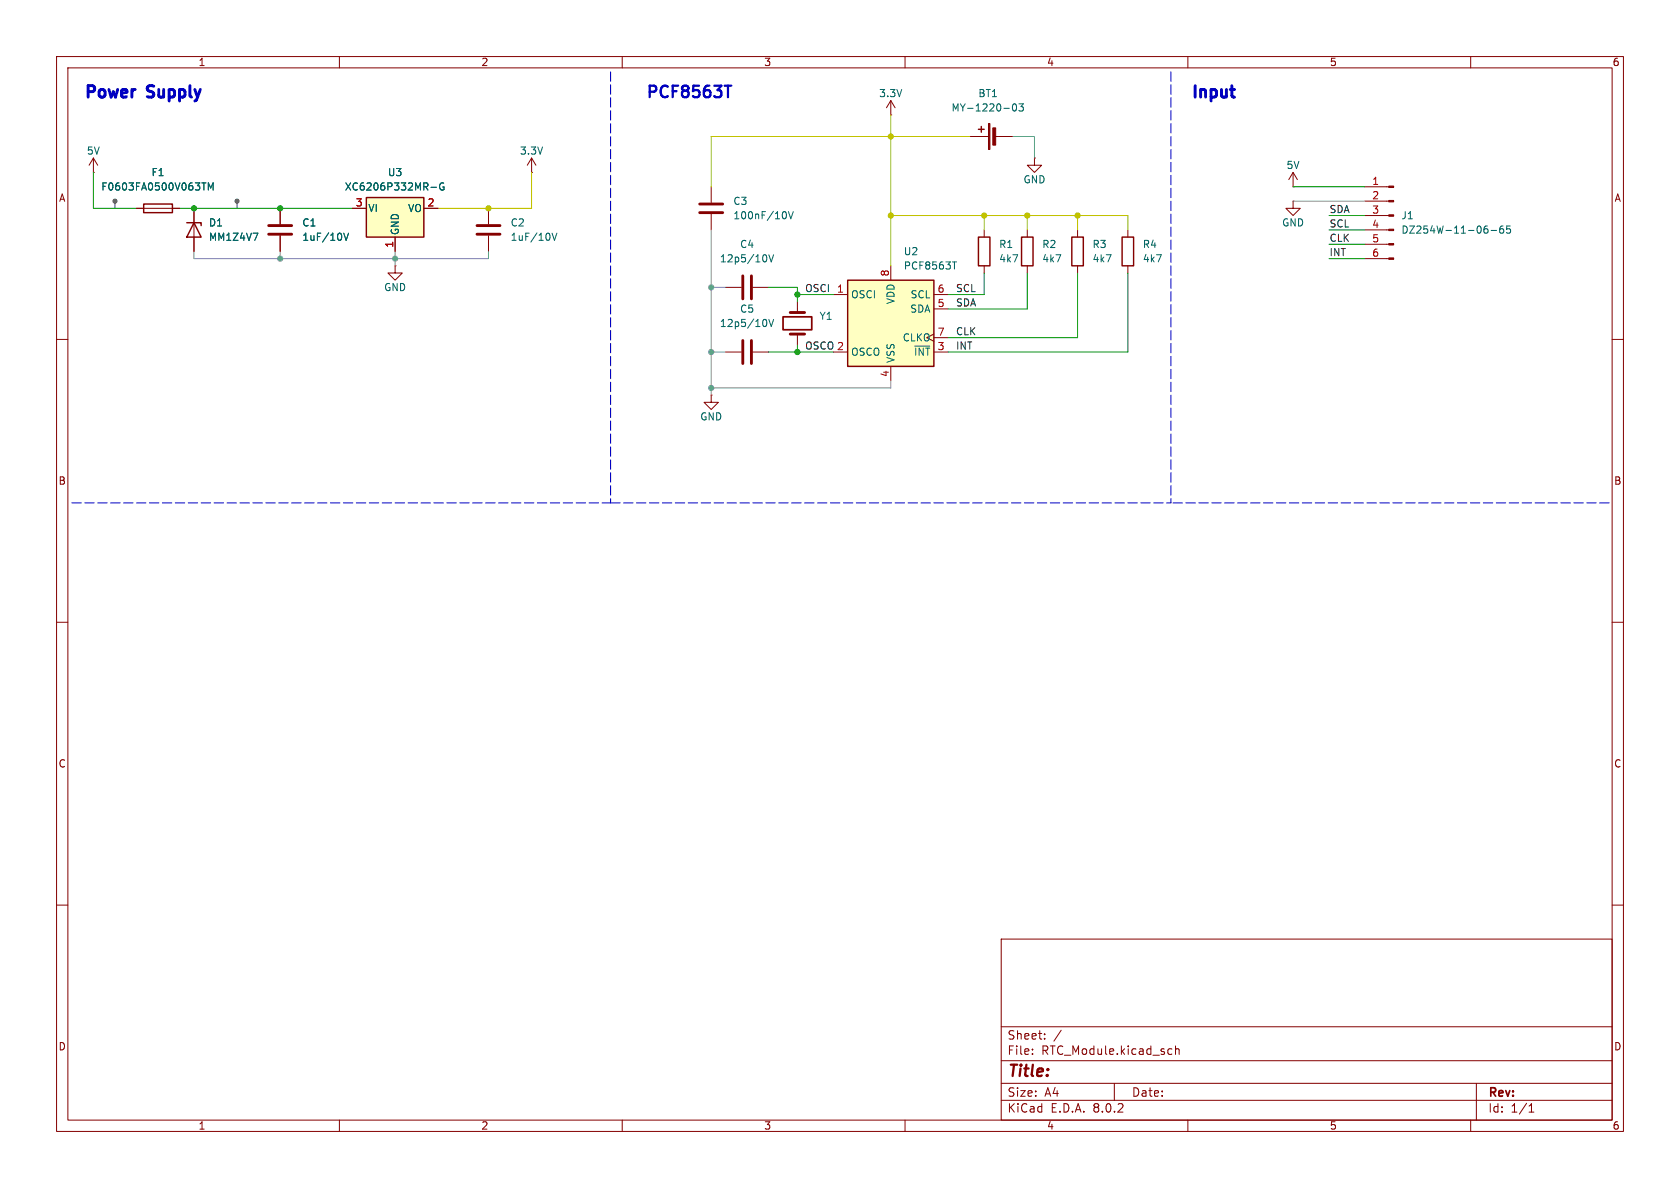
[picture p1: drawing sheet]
(kicad_sch
 (version 20231120)
 (generator "eeschema")
 (generator_version "8.0")
 (paper "A4")
 (lib_symbols
  (symbol "Connector:Conn_01x06_Pin"
   (pin_names
    (offset 1.016) hide) (exclude_from_sim no) (in_bom yes) (on_board yes)
   (property "Reference" "J" (at 0 7.62 0) (effects (font (size 1.27 1.27))))
   (property "Value" "Conn_01x06_Pin" (at 0 -10.16 0) (effects (font (size 1.27 1.27))))
   (property "Footprint" "" (at 0 0 0) (effects (font (size 1.27 1.27)) (hide yes)))
   (property "Datasheet" "~" (at 0 0 0) (effects (font (size 1.27 1.27)) (hide yes)))
   (property "Description" "Generic connector, single row, 01x06, script generated" (at 0 0 0) (effects (font (size 1.27 1.27)) (hide yes)))
   (property "ki_locked" "" (at 0 0 0) (effects (font (size 1.27 1.27))))
   (symbol "Conn_01x06_Pin_1_1"
    (polyline (pts (xy 1.27 -7.62) (xy 0.8636 -7.62)) (stroke (width 0.1524) (type default)) (fill (type none)))
    (polyline (pts (xy 1.27 -5.08) (xy 0.8636 -5.08)) (stroke (width 0.1524) (type default)) (fill (type none)))
    (polyline (pts (xy 1.27 -2.54) (xy 0.8636 -2.54)) (stroke (width 0.1524) (type default)) (fill (type none)))
    (polyline (pts (xy 1.27 0) (xy 0.8636 0)) (stroke (width 0.1524) (type default)) (fill (type none)))
    (polyline (pts (xy 1.27 2.54) (xy 0.8636 2.54)) (stroke (width 0.1524) (type default)) (fill (type none)))
    (polyline (pts (xy 1.27 5.08) (xy 0.8636 5.08)) (stroke (width 0.1524) (type default)) (fill (type none)))
    (rectangle (start 0.8636 -7.493) (end 0 -7.747) (stroke (width 0.1524) (type default)) (fill (type outline)))
    (rectangle (start 0.8636 -4.953) (end 0 -5.207) (stroke (width 0.1524) (type default)) (fill (type outline)))
    (rectangle (start 0.8636 -2.413) (end 0 -2.667) (stroke (width 0.1524) (type default)) (fill (type outline)))
    (rectangle (start 0.8636 0.127) (end 0 -0.127) (stroke (width 0.1524) (type default)) (fill (type outline)))
    (rectangle (start 0.8636 2.667) (end 0 2.413) (stroke (width 0.1524) (type default)) (fill (type outline)))
    (rectangle (start 0.8636 5.207) (end 0 4.953) (stroke (width 0.1524) (type default)) (fill (type outline)))
    (pin passive line (at 5.08 5.08 180) (length 3.81) (name "Pin_1" (effects (font (size 1.27 1.27)))) (number "1" (effects (font (size 1.27 1.27)))))
    (pin passive line (at 5.08 2.54 180) (length 3.81) (name "Pin_2" (effects (font (size 1.27 1.27)))) (number "2" (effects (font (size 1.27 1.27)))))
    (pin passive line (at 5.08 0 180) (length 3.81) (name "Pin_3" (effects (font (size 1.27 1.27)))) (number "3" (effects (font (size 1.27 1.27)))))
    (pin passive line (at 5.08 -2.54 180) (length 3.81) (name "Pin_4" (effects (font (size 1.27 1.27)))) (number "4" (effects (font (size 1.27 1.27)))))
    (pin passive line (at 5.08 -5.08 180) (length 3.81) (name "Pin_5" (effects (font (size 1.27 1.27)))) (number "5" (effects (font (size 1.27 1.27)))))
    (pin passive line (at 5.08 -7.62 180) (length 3.81) (name "Pin_6" (effects (font (size 1.27 1.27)))) (number "6" (effects (font (size 1.27 1.27)))))))
  (symbol "Device:Battery_Cell"
   (pin_numbers hide)
   (pin_names
    (offset 0) hide) (exclude_from_sim no) (in_bom yes) (on_board yes)
   (property "Reference" "BT" (at 2.54 2.54 0) (effects (font (size 1.27 1.27)) (justify left)))
   (property "Value" "Battery_Cell" (at 2.54 0 0) (effects (font (size 1.27 1.27)) (justify left)))
   (property "Footprint" "" (at 0 1.524 90) (effects (font (size 1.27 1.27)) (hide yes)))
   (property "Datasheet" "~" (at 0 1.524 90) (effects (font (size 1.27 1.27)) (hide yes)))
   (property "Description" "Single-cell battery" (at 0 0 0) (effects (font (size 1.27 1.27)) (hide yes)))
   (symbol "Battery_Cell_0_1"
    (rectangle (start -2.286 1.778) (end 2.286 1.524) (stroke (width 0) (type default)) (fill (type outline)))
    (rectangle (start -1.524 1.016) (end 1.524 0.508) (stroke (width 0) (type default)) (fill (type outline)))
    (polyline (pts (xy 0 0.762) (xy 0 0)) (stroke (width 0) (type default)) (fill (type none)))
    (polyline (pts (xy 0 1.778) (xy 0 2.54)) (stroke (width 0) (type default)) (fill (type none)))
    (polyline (pts (xy 0.762 3.048) (xy 1.778 3.048)) (stroke (width 0.254) (type default)) (fill (type none)))
    (polyline (pts (xy 1.27 3.556) (xy 1.27 2.54)) (stroke (width 0.254) (type default)) (fill (type none))))
   (symbol "Battery_Cell_1_1"
    (pin passive line (at 0 5.08 270) (length 2.54) (name "+" (effects (font (size 1.27 1.27)))) (number "1" (effects (font (size 1.27 1.27)))))
    (pin passive line (at 0 -2.54 90) (length 2.54) (name "-" (effects (font (size 1.27 1.27)))) (number "2" (effects (font (size 1.27 1.27)))))))
  (symbol "Device:C"
   (pin_numbers hide)
   (pin_names
    (offset 0.254)) (exclude_from_sim no) (in_bom yes) (on_board yes)
   (property "Reference" "C" (at 0.635 2.54 0) (effects (font (size 1.27 1.27)) (justify left)))
   (property "Value" "C" (at 0.635 -2.54 0) (effects (font (size 1.27 1.27)) (justify left)))
   (property "Footprint" "" (at 0.9652 -3.81 0) (effects (font (size 1.27 1.27)) (hide yes)))
   (property "Datasheet" "~" (at 0 0 0) (effects (font (size 1.27 1.27)) (hide yes)))
   (property "Description" "Unpolarized capacitor" (at 0 0 0) (effects (font (size 1.27 1.27)) (hide yes)))
   (symbol "C_0_1"
    (polyline (pts (xy -2.032 -0.762) (xy 2.032 -0.762)) (stroke (width 0.508) (type default)) (fill (type none)))
    (polyline (pts (xy -2.032 0.762) (xy 2.032 0.762)) (stroke (width 0.508) (type default)) (fill (type none))))
   (symbol "C_1_1"
    (pin passive line (at 0 3.81 270) (length 2.794) (name "~" (effects (font (size 1.27 1.27)))) (number "1" (effects (font (size 1.27 1.27)))))
    (pin passive line (at 0 -3.81 90) (length 2.794) (name "~" (effects (font (size 1.27 1.27)))) (number "2" (effects (font (size 1.27 1.27)))))))
  (symbol "Device:Crystal"
   (pin_numbers hide)
   (pin_names
    (offset 1.016) hide) (exclude_from_sim no) (in_bom yes) (on_board yes)
   (property "Reference" "Y" (at 0 3.81 0) (effects (font (size 1.27 1.27))))
   (property "Value" "Crystal" (at 0 -3.81 0) (effects (font (size 1.27 1.27))))
   (property "Footprint" "" (at 0 0 0) (effects (font (size 1.27 1.27)) (hide yes)))
   (property "Datasheet" "~" (at 0 0 0) (effects (font (size 1.27 1.27)) (hide yes)))
   (property "Description" "Two pin crystal" (at 0 0 0) (effects (font (size 1.27 1.27)) (hide yes)))
   (symbol "Crystal_0_1"
    (rectangle (start -1.143 2.54) (end 1.143 -2.54) (stroke (width 0.3048) (type default)) (fill (type none)))
    (polyline (pts (xy -2.54 0) (xy -1.905 0)) (stroke (width 0) (type default)) (fill (type none)))
    (polyline (pts (xy -1.905 -1.27) (xy -1.905 1.27)) (stroke (width 0.508) (type default)) (fill (type none)))
    (polyline (pts (xy 1.905 -1.27) (xy 1.905 1.27)) (stroke (width 0.508) (type default)) (fill (type none)))
    (polyline (pts (xy 2.54 0) (xy 1.905 0)) (stroke (width 0) (type default)) (fill (type none))))
   (symbol "Crystal_1_1"
    (pin passive line (at -3.81 0 0) (length 1.27) (name "1" (effects (font (size 1.27 1.27)))) (number "1" (effects (font (size 1.27 1.27)))))
    (pin passive line (at 3.81 0 180) (length 1.27) (name "2" (effects (font (size 1.27 1.27)))) (number "2" (effects (font (size 1.27 1.27)))))))
  (symbol "Device:D_Zener"
   (pin_numbers hide)
   (pin_names
    (offset 1.016) hide) (exclude_from_sim no) (in_bom yes) (on_board yes)
   (property "Reference" "D" (at 0 2.54 0) (effects (font (size 1.27 1.27))))
   (property "Value" "D_Zener" (at 0 -2.54 0) (effects (font (size 1.27 1.27))))
   (property "Footprint" "" (at 0 0 0) (effects (font (size 1.27 1.27)) (hide yes)))
   (property "Datasheet" "~" (at 0 0 0) (effects (font (size 1.27 1.27)) (hide yes)))
   (property "Description" "Zener diode" (at 0 0 0) (effects (font (size 1.27 1.27)) (hide yes)))
   (symbol "D_Zener_0_1"
    (polyline (pts (xy 1.27 0) (xy -1.27 0)) (stroke (width 0) (type default)) (fill (type none)))
    (polyline (pts (xy -1.27 -1.27) (xy -1.27 1.27) (xy -0.762 1.27)) (stroke (width 0.254) (type default)) (fill (type none)))
    (polyline (pts (xy 1.27 -1.27) (xy 1.27 1.27) (xy -1.27 0) (xy 1.27 -1.27)) (stroke (width 0.254) (type default)) (fill (type none))))
   (symbol "D_Zener_1_1"
    (pin passive line (at -3.81 0 0) (length 2.54) (name "K" (effects (font (size 1.27 1.27)))) (number "1" (effects (font (size 1.27 1.27)))))
    (pin passive line (at 3.81 0 180) (length 2.54) (name "A" (effects (font (size 1.27 1.27)))) (number "2" (effects (font (size 1.27 1.27)))))))
  (symbol "Device:Fuse"
   (pin_numbers hide)
   (pin_names
    (offset 0)) (exclude_from_sim no) (in_bom yes) (on_board yes)
   (property "Reference" "F" (at 2.032 0 90) (effects (font (size 1.27 1.27))))
   (property "Value" "Fuse" (at -1.905 0 90) (effects (font (size 1.27 1.27))))
   (property "Footprint" "" (at -1.778 0 90) (effects (font (size 1.27 1.27)) (hide yes)))
   (property "Datasheet" "~" (at 0 0 0) (effects (font (size 1.27 1.27)) (hide yes)))
   (property "Description" "Fuse" (at 0 0 0) (effects (font (size 1.27 1.27)) (hide yes)))
   (symbol "Fuse_0_1"
    (rectangle (start -0.762 -2.54) (end 0.762 2.54) (stroke (width 0.254) (type default)) (fill (type none)))
    (polyline (pts (xy 0 2.54) (xy 0 -2.54)) (stroke (width 0) (type default)) (fill (type none))))
   (symbol "Fuse_1_1"
    (pin passive line (at 0 3.81 270) (length 1.27) (name "~" (effects (font (size 1.27 1.27)))) (number "1" (effects (font (size 1.27 1.27)))))
    (pin passive line (at 0 -3.81 90) (length 1.27) (name "~" (effects (font (size 1.27 1.27)))) (number "2" (effects (font (size 1.27 1.27)))))))
  (symbol "Device:R"
   (pin_numbers hide)
   (pin_names
    (offset 0)) (exclude_from_sim no) (in_bom yes) (on_board yes)
   (property "Reference" "R" (at 2.032 0 90) (effects (font (size 1.27 1.27))))
   (property "Value" "R" (at 0 0 90) (effects (font (size 1.27 1.27))))
   (property "Footprint" "" (at -1.778 0 90) (effects (font (size 1.27 1.27)) (hide yes)))
   (property "Datasheet" "~" (at 0 0 0) (effects (font (size 1.27 1.27)) (hide yes)))
   (property "Description" "Resistor" (at 0 0 0) (effects (font (size 1.27 1.27)) (hide yes)))
   (symbol "R_0_1"
    (rectangle (start -1.016 -2.54) (end 1.016 2.54) (stroke (width 0.254) (type default)) (fill (type none))))
   (symbol "R_1_1"
    (pin passive line (at 0 3.81 270) (length 1.27) (name "~" (effects (font (size 1.27 1.27)))) (number "1" (effects (font (size 1.27 1.27)))))
    (pin passive line (at 0 -3.81 90) (length 1.27) (name "~" (effects (font (size 1.27 1.27)))) (number "2" (effects (font (size 1.27 1.27)))))))
  (symbol "Regulator_Linear:XC6206PxxxMR"
   (pin_names
    (offset 0.254)) (exclude_from_sim no) (in_bom yes) (on_board yes)
   (property "Reference" "U" (at -3.81 3.175 0) (effects (font (size 1.27 1.27))))
   (property "Value" "XC6206PxxxMR" (at 0 3.175 0) (effects (font (size 1.27 1.27)) (justify left)))
   (property "Footprint" "Package_TO_SOT_SMD:SOT-23-3" (at 0 5.715 0) (effects (font (size 1.27 1.27)
    (italic yes)) (hide yes)))
   (property "Datasheet" "https://www.torexsemi.com/file/xc6206/XC6206.pdf" (at 0 0 0) (effects (font (size 1.27 1.27)) (hide yes)))
   (property "Description" "Positive 60-250mA Low Dropout Regulator, Fixed Output, SOT-23" (at 0 0 0) (effects (font (size 1.27 1.27)) (hide yes)))
   (symbol "XC6206PxxxMR_0_1"
    (rectangle (start -5.08 1.905) (end 5.08 -5.08) (stroke (width 0.254) (type default)) (fill (type background))))
   (symbol "XC6206PxxxMR_1_1"
    (pin power_in line (at 0 -7.62 90) (length 2.54) (name "GND" (effects (font (size 1.27 1.27)))) (number "1" (effects (font (size 1.27 1.27)))))
    (pin power_out line (at 7.62 0 180) (length 2.54) (name "VO" (effects (font (size 1.27 1.27)))) (number "2" (effects (font (size 1.27 1.27)))))
    (pin power_in line (at -7.62 0 0) (length 2.54) (name "VI" (effects (font (size 1.27 1.27)))) (number "3" (effects (font (size 1.27 1.27)))))))
  (symbol "Timer_RTC:PCF8563T" (exclude_from_sim no) (in_bom yes) (on_board yes)
   (property "Reference" "U" (at -7.62 8.89 0) (effects (font (size 1.27 1.27)) (justify left)))
   (property "Value" "PCF8563T" (at 2.54 8.89 0) (effects (font (size 1.27 1.27)) (justify left)))
   (property "Footprint" "Package_SO:SOIC-8_3.9x4.9mm_P1.27mm" (at 0 0 0) (effects (font (size 1.27 1.27)) (hide yes)))
   (property "Datasheet" "https://www.nxp.com/docs/en/data-sheet/PCF8563.pdf" (at 0 0 0) (effects (font (size 1.27 1.27)) (hide yes)))
   (property "Description" "Realtime Clock/Calendar I2C Interface, SOIC-8" (at 0 0 0) (effects (font (size 1.27 1.27)) (hide yes)))
   (symbol "PCF8563T_0_1"
    (rectangle (start -7.62 7.62) (end 7.62 -7.62) (stroke (width 0.254) (type default)) (fill (type background))))
   (symbol "PCF8563T_1_1"
    (pin input line (at -10.16 5.08 0) (length 2.54) (name "OSCI" (effects (font (size 1.27 1.27)))) (number "1" (effects (font (size 1.27 1.27)))))
    (pin output line (at -10.16 -5.08 0) (length 2.54) (name "OSCO" (effects (font (size 1.27 1.27)))) (number "2" (effects (font (size 1.27 1.27)))))
    (pin output line (at 10.16 -5.08 180) (length 2.54) (name "~{INT}" (effects (font (size 1.27 1.27)))) (number "3" (effects (font (size 1.27 1.27)))))
    (pin power_in line (at 0 -10.16 90) (length 2.54) (name "VSS" (effects (font (size 1.27 1.27)))) (number "4" (effects (font (size 1.27 1.27)))))
    (pin bidirectional line (at 10.16 2.54 180) (length 2.54) (name "SDA" (effects (font (size 1.27 1.27)))) (number "5" (effects (font (size 1.27 1.27)))))
    (pin input line (at 10.16 5.08 180) (length 2.54) (name "SCL" (effects (font (size 1.27 1.27)))) (number "6" (effects (font (size 1.27 1.27)))))
    (pin output clock (at 10.16 -2.54 180) (length 2.54) (name "CLKO" (effects (font (size 1.27 1.27)))) (number "7" (effects (font (size 1.27 1.27)))))
    (pin power_in line (at 0 10.16 270) (length 2.54) (name "VDD" (effects (font (size 1.27 1.27)))) (number "8" (effects (font (size 1.27 1.27)))))))
  (symbol "power:+5V"
   (power)
   (pin_numbers hide)
   (pin_names
    (offset 0) hide) (exclude_from_sim no) (in_bom yes) (on_board yes)
   (property "Reference" "#PWR" (at 0 -3.81 0) (effects (font (size 1.27 1.27)) (hide yes)))
   (property "Value" "+5V" (at 0 3.556 0) (effects (font (size 1.27 1.27))))
   (property "Footprint" "" (at 0 0 0) (effects (font (size 1.27 1.27)) (hide yes)))
   (property "Datasheet" "" (at 0 0 0) (effects (font (size 1.27 1.27)) (hide yes)))
   (property "Description" "Power symbol creates a global label with name \"+5V\"" (at 0 0 0) (effects (font (size 1.27 1.27)) (hide yes)))
   (symbol "+5V_0_1"
    (polyline (pts (xy -0.762 1.27) (xy 0 2.54)) (stroke (width 0) (type default)) (fill (type none)))
    (polyline (pts (xy 0 0) (xy 0 2.54)) (stroke (width 0) (type default)) (fill (type none)))
    (polyline (pts (xy 0 2.54) (xy 0.762 1.27)) (stroke (width 0) (type default)) (fill (type none))))
   (symbol "+5V_1_1"
    (pin power_in line (at 0 0 90) (length 0) (name "~" (effects (font (size 1.27 1.27)))) (number "1" (effects (font (size 1.27 1.27)))))))
  (symbol "power:GND"
   (power)
   (pin_numbers hide)
   (pin_names
    (offset 0) hide) (exclude_from_sim no) (in_bom yes) (on_board yes)
   (property "Reference" "#PWR" (at 0 -6.35 0) (effects (font (size 1.27 1.27)) (hide yes)))
   (property "Value" "GND" (at 0 -3.81 0) (effects (font (size 1.27 1.27))))
   (property "Footprint" "" (at 0 0 0) (effects (font (size 1.27 1.27)) (hide yes)))
   (property "Datasheet" "" (at 0 0 0) (effects (font (size 1.27 1.27)) (hide yes)))
   (property "Description" "Power symbol creates a global label with name \"GND\" , ground" (at 0 0 0) (effects (font (size 1.27 1.27)) (hide yes)))
   (symbol "GND_0_1"
    (polyline (pts (xy 0 0) (xy 0 -1.27) (xy 1.27 -1.27) (xy 0 -2.54) (xy -1.27 -1.27) (xy 0 -1.27)) (stroke (width 0) (type default)) (fill (type none))))
   (symbol "GND_1_1"
    (pin power_in line (at 0 0 270) (length 0) (name "~" (effects (font (size 1.27 1.27)))) (number "1" (effects (font (size 1.27 1.27))))))))
 (junction
  (at 140.97 62.23)
  (diameter 0)
  (color 0 0 0 0))
 (junction
  (at 125.73 68.58)
  (diameter 0)
  (color 0 0 0 0))
 (junction
  (at 125.73 50.8)
  (diameter 0)
  (color 0 0 0 0))
 (junction
  (at 125.73 62.23)
  (diameter 0)
  (color 0 0 0 0))
 (junction
  (at 34.29 36.83)
  (diameter 0)
  (color 0 0 0 0))
 (junction
  (at 49.53 36.83)
  (diameter 0)
  (color 0 0 0 0))
 (junction
  (at 140.97 52.07)
  (diameter 0)
  (color 0 0 0 0))
 (junction
  (at 190.5 38.1)
  (diameter 0)
  (color 0 0 0 0))
 (junction
  (at 86.36 36.83)
  (diameter 0)
  (color 0 0 0 0))
 (junction
  (at 69.85 45.72)
  (diameter 0)
  (color 0 0 0 0))
 (junction
  (at 49.53 45.72)
  (diameter 0)
  (color 0 0 0 0))
 (junction
  (at 157.48 38.1)
  (diameter 0)
  (color 0 0 0 0))
 (junction
  (at 173.99 38.1)
  (diameter 0)
  (color 0 0 0 0))
 (junction
  (at 181.61 38.1)
  (diameter 0)
  (color 0 0 0 0))
 (junction
  (at 157.48 24.13)
  (diameter 0)
  (color 0 0 0 0))
 (wire
  (pts (xy 49.53 36.83) (xy 62.23 36.83))
  (stroke (width 0) (type default)))
 (wire
  (pts (xy 125.73 62.23) (xy 125.73 68.58))
  (stroke (width 0) (type default)))
 (wire
  (pts (xy 199.39 62.23) (xy 199.39 48.26))
  (stroke (width 0) (type default)))
 (wire
  (pts (xy 182.88 24.13) (xy 179.07 24.13))
  (stroke (width 0) (type default)))
 (wire
  (pts (xy 228.6 33.02) (xy 241.3 33.02))
  (stroke (width 0) (type default)))
 (wire
  (pts (xy 125.73 50.8) (xy 125.73 62.23))
  (stroke (width 0) (type default)))
 (polyline
  (pts (xy 12.7 88.9) (xy 107.95 88.9))
  (stroke (width 0) (type dash)))
 (wire
  (pts (xy 49.53 45.72) (xy 49.53 44.45))
  (stroke (width 0) (type default)))
 (polyline
  (pts (xy 107.95 88.9) (xy 207.01 88.9))
  (stroke (width 0) (type dash)))
 (wire
  (pts (xy 157.48 24.13) (xy 171.45 24.13))
  (stroke (width 0) (type default)))
 (wire
  (pts (xy 157.48 68.58) (xy 157.48 67.31))
  (stroke (width 0) (type default)))
 (wire
  (pts (xy 86.36 45.72) (xy 69.85 45.72))
  (stroke (width 0) (type default)))
 (wire
  (pts (xy 140.97 53.34) (xy 140.97 52.07))
  (stroke (width 0) (type default)))
 (wire
  (pts (xy 125.73 33.02) (xy 125.73 24.13))
  (stroke (width 0) (type default)))
 (wire
  (pts (xy 190.5 38.1) (xy 199.39 38.1))
  (stroke (width 0) (type default)))
 (wire
  (pts (xy 167.64 59.69) (xy 190.5 59.69))
  (stroke (width 0) (type default)))
 (wire
  (pts (xy 182.88 27.94) (xy 182.88 24.13))
  (stroke (width 0) (type default)))
 (wire
  (pts (xy 69.85 44.45) (xy 69.85 45.72))
  (stroke (width 0) (type default)))
 (wire
  (pts (xy 125.73 68.58) (xy 157.48 68.58))
  (stroke (width 0) (type default)))
 (wire
  (pts (xy 173.99 48.26) (xy 173.99 52.07))
  (stroke (width 0) (type default)))
 (wire
  (pts (xy 86.36 36.83) (xy 77.47 36.83))
  (stroke (width 0) (type default)))
 (wire
  (pts (xy 140.97 52.07) (xy 147.32 52.07))
  (stroke (width 0) (type default)))
 (wire
  (pts (xy 140.97 50.8) (xy 140.97 52.07))
  (stroke (width 0) (type default)))
 (wire
  (pts (xy 181.61 38.1) (xy 181.61 40.64))
  (stroke (width 0) (type default)))
 (wire
  (pts (xy 181.61 38.1) (xy 190.5 38.1))
  (stroke (width 0) (type default)))
 (wire
  (pts (xy 34.29 36.83) (xy 49.53 36.83))
  (stroke (width 0) (type default)))
 (wire
  (pts (xy 34.29 45.72) (xy 34.29 44.45))
  (stroke (width 0) (type default)))
 (wire
  (pts (xy 173.99 38.1) (xy 181.61 38.1))
  (stroke (width 0) (type default)))
 (wire
  (pts (xy 140.97 62.23) (xy 147.32 62.23))
  (stroke (width 0) (type default)))
 (wire
  (pts (xy 16.51 36.83) (xy 24.13 36.83))
  (stroke (width 0) (type default)))
 (wire
  (pts (xy 125.73 68.58) (xy 125.73 69.85))
  (stroke (width 0) (type default)))
 (wire
  (pts (xy 173.99 38.1) (xy 173.99 40.64))
  (stroke (width 0) (type default)))
 (wire
  (pts (xy 125.73 62.23) (xy 128.27 62.23))
  (stroke (width 0) (type default)))
 (wire
  (pts (xy 157.48 38.1) (xy 173.99 38.1))
  (stroke (width 0) (type default)))
 (polyline
  (pts (xy 207.01 12.7) (xy 207.01 88.9))
  (stroke (width 0) (type dash)))
 (wire
  (pts (xy 135.89 50.8) (xy 140.97 50.8))
  (stroke (width 0) (type default)))
 (wire
  (pts (xy 167.64 54.61) (xy 181.61 54.61))
  (stroke (width 0) (type default)))
 (wire
  (pts (xy 167.64 52.07) (xy 173.99 52.07))
  (stroke (width 0) (type default)))
 (wire
  (pts (xy 34.29 45.72) (xy 49.53 45.72))
  (stroke (width 0) (type default)))
 (polyline
  (pts (xy 284.48 88.9) (xy 207.01 88.9))
  (stroke (width 0) (type dash)))
 (wire
  (pts (xy 140.97 60.96) (xy 140.97 62.23))
  (stroke (width 0) (type default)))
 (wire
  (pts (xy 199.39 38.1) (xy 199.39 40.64))
  (stroke (width 0) (type default)))
 (wire
  (pts (xy 125.73 24.13) (xy 157.48 24.13))
  (stroke (width 0) (type default)))
 (wire
  (pts (xy 69.85 45.72) (xy 69.85 46.99))
  (stroke (width 0) (type default)))
 (wire
  (pts (xy 86.36 44.45) (xy 86.36 45.72))
  (stroke (width 0) (type default)))
 (wire
  (pts (xy 167.64 62.23) (xy 199.39 62.23))
  (stroke (width 0) (type default)))
 (wire
  (pts (xy 157.48 24.13) (xy 157.48 38.1))
  (stroke (width 0) (type default)))
 (wire
  (pts (xy 181.61 48.26) (xy 181.61 54.61))
  (stroke (width 0) (type default)))
 (wire
  (pts (xy 157.48 38.1) (xy 157.48 46.99))
  (stroke (width 0) (type default)))
 (wire
  (pts (xy 234.95 43.18) (xy 241.3 43.18))
  (stroke (width 0) (type default)))
 (wire
  (pts (xy 190.5 40.64) (xy 190.5 38.1))
  (stroke (width 0) (type default)))
 (wire
  (pts (xy 93.98 30.48) (xy 93.98 36.83))
  (stroke (width 0) (type default)))
 (wire
  (pts (xy 190.5 59.69) (xy 190.5 48.26))
  (stroke (width 0) (type default)))
 (wire
  (pts (xy 135.89 62.23) (xy 140.97 62.23))
  (stroke (width 0) (type default)))
 (wire
  (pts (xy 234.95 38.1) (xy 241.3 38.1))
  (stroke (width 0) (type default)))
 (wire
  (pts (xy 31.75 36.83) (xy 34.29 36.83))
  (stroke (width 0) (type default)))
 (wire
  (pts (xy 234.95 40.64) (xy 241.3 40.64))
  (stroke (width 0) (type default)))
 (wire
  (pts (xy 228.6 35.56) (xy 241.3 35.56))
  (stroke (width 0) (type default)))
 (wire
  (pts (xy 234.95 45.72) (xy 241.3 45.72))
  (stroke (width 0) (type default)))
 (wire
  (pts (xy 125.73 40.64) (xy 125.73 50.8))
  (stroke (width 0) (type default)))
 (wire
  (pts (xy 93.98 36.83) (xy 86.36 36.83))
  (stroke (width 0) (type default)))
 (wire
  (pts (xy 16.51 30.48) (xy 16.51 36.83))
  (stroke (width 0) (type default)))
 (wire
  (pts (xy 49.53 45.72) (xy 69.85 45.72))
  (stroke (width 0) (type default)))
 (wire
  (pts (xy 128.27 50.8) (xy 125.73 50.8))
  (stroke (width 0) (type default)))
 (polyline
  (pts (xy 107.95 12.7) (xy 107.95 88.9))
  (stroke (width 0) (type dash)))
 (wire
  (pts (xy 157.48 20.32) (xy 157.48 24.13))
  (stroke (width 0) (type default)))
 (text "Power Supply"
  (exclude_from_sim no)
  (at 25.4 16.51 0)
  (effects (font (size 2.032 2.032) (thickness 0.508)
    (bold yes))))
 (text "PCF8563T"
  (exclude_from_sim no)
  (at 121.92 16.51 0)
  (effects (font (size 2.032 2.032) (thickness 0.4064)
    (bold yes))))
 (text "Input"
  (exclude_from_sim no)
  (at 214.63 16.51 0)
  (effects (font (size 2.032 2.032) (thickness 0.508)
    (bold yes))))
 (label "SCL"
  (at 168.91 52.07 0)
  (fields_autoplaced yes)
  (effects (font (size 1.27 1.27)) (justify left bottom)))
 (label "SDA"
  (at 168.91 54.61 0)
  (fields_autoplaced yes)
  (effects (font (size 1.27 1.27)) (justify left bottom)))
 (label "INT"
  (at 168.91 62.23 0)
  (fields_autoplaced yes)
  (effects (font (size 1.27 1.27)) (justify left bottom)))
 (label "CLK"
  (at 168.91 59.69 0)
  (fields_autoplaced yes)
  (effects (font (size 1.27 1.27)) (justify left bottom)))
 (label "OSCO"
  (at 142.24 62.23 0)
  (fields_autoplaced yes)
  (effects (font (size 1.27 1.27)) (justify left bottom)))
 (label "OSCI"
  (at 142.24 52.07 0)
  (fields_autoplaced yes)
  (effects (font (size 1.27 1.27)) (justify left bottom)))
 (label "SDA"
  (at 234.95 38.1 0)
  (fields_autoplaced yes)
  (effects (font (size 1.27 1.27)) (justify left bottom)))
 (label "SCL"
  (at 234.95 40.64 0)
  (fields_autoplaced yes)
  (effects (font (size 1.27 1.27)) (justify left bottom)))
 (label "CLK"
  (at 234.95 43.18 0)
  (fields_autoplaced yes)
  (effects (font (size 1.27 1.27)) (justify left bottom)))
 (label "INT"
  (at 234.95 45.72 0)
  (fields_autoplaced yes)
  (effects (font (size 1.27 1.27)) (justify left bottom)))
 (netclass_flag ""
  (length 1.27)
  (shape dot)
  (at 41.91 36.83 0)
  (fields_autoplaced yes)
  (effects (font (size 1.27 1.27)) (justify left bottom))
  (property "Netclass" "0.5A" (at 42.6085 35.56 0) (effects (font (size 1.27 1.27)
    (italic yes)) (justify left) (hide yes))))
 (netclass_flag ""
  (length 1.27)
  (shape dot)
  (at 20.32 36.83 0)
  (fields_autoplaced yes)
  (effects (font (size 1.27 1.27)) (justify left bottom))
  (property "Netclass" "0.5A" (at 21.0185 35.56 0) (effects (font (size 1.27 1.27)
    (italic yes)) (justify left) (hide yes))))
 (symbol
  (lib_id "power:GND")
  (at 125.73 69.85 0)
  (unit 1)
  (exclude_from_sim no)
  (in_bom yes)
  (on_board yes)
  (dnp no)
  (property "Reference" "#PWR04" (at 125.73 76.2 0) (effects (font (size 1.27 1.27)) (hide yes)))
  (property "Value" "GND" (at 125.73 73.66 0) (effects (font (size 1.27 1.27))))
  (property "Footprint" "" (at 125.73 69.85 0) (effects (font (size 1.27 1.27)) (hide yes)))
  (property "Datasheet" "" (at 125.73 69.85 0) (effects (font (size 1.27 1.27)) (hide yes)))
  (property "Description" "Power symbol creates a global label with name \"GND\" , ground" (at 125.73 69.85 0) (effects (font (size 1.27 1.27)) (hide yes)))
  (pin "1"))
 (symbol
  (lib_id "Timer_RTC:PCF8563T")
  (at 157.48 57.15 0)
  (unit 1)
  (exclude_from_sim no)
  (in_bom yes)
  (on_board yes)
  (dnp no)
  (fields_autoplaced yes)
  (property "Reference" "U2" (at 159.6741 44.45 0) (effects (font (size 1.27 1.27)) (justify left)))
  (property "Value" "PCF8563T" (at 159.6741 46.99 0) (effects (font (size 1.27 1.27)) (justify left)))
  (property "Footprint" "Package_SO:SOIC-8_3.9x4.9mm_P1.27mm" (at 157.48 57.15 0) (effects (font (size 1.27 1.27)) (hide yes)))
  (property "Datasheet" "https://www.nxp.com/docs/en/data-sheet/PCF8563.pdf" (at 157.48 57.15 0) (effects (font (size 1.27 1.27)) (hide yes)))
  (property "Description" "Realtime Clock/Calendar I2C Interface, SOIC-8" (at 157.48 57.15 0) (effects (font (size 1.27 1.27)) (hide yes)))
  (pin "2")
  (pin "8")
  (pin "1")
  (pin "3")
  (pin "4")
  (pin "6")
  (pin "5")
  (pin "7"))
 (symbol
  (lib_id "Device:Fuse")
  (at 27.94 36.83 90)
  (unit 1)
  (exclude_from_sim no)
  (in_bom yes)
  (on_board yes)
  (dnp no)
  (fields_autoplaced yes)
  (property "Reference" "F1" (at 27.94 30.48 90) (effects (font (size 1.27 1.27))))
  (property "Value" "F0603FA0500V063TM" (at 27.94 33.02 90) (effects (font (size 1.27 1.27))))
  (property "Footprint" "Resistor_SMD:R_0603_1608Metric" (at 27.94 38.608 90) (effects (font (size 1.27 1.27)) (hide yes)))
  (property "Datasheet" "~" (at 27.94 36.83 0) (effects (font (size 1.27 1.27)) (hide yes)))
  (property "Description" "Fuse" (at 27.94 36.83 0) (effects (font (size 1.27 1.27)) (hide yes)))
  (pin "2")
  (pin "1"))
 (symbol
  (lib_id "Device:Crystal")
  (at 140.97 57.15 270)
  (unit 1)
  (exclude_from_sim no)
  (in_bom yes)
  (on_board yes)
  (dnp no)
  (fields_autoplaced yes)
  (property "Reference" "Y1" (at 144.78 55.8799 90) (effects (font (size 1.27 1.27)) (justify left)))
  (property "Value" "Q13FC13500004" (at 144.78 58.4199 90) (effects (font (size 1.27 1.27)) (justify left) (hide yes)))
  (property "Footprint" "Crystal:Crystal_SMD_MicroCrystal_CC7V-T1A-2Pin_3.2x1.5mm" (at 140.97 57.15 0) (effects (font (size 1.27 1.27)) (hide yes)))
  (property "Datasheet" "https://www.lcsc.com/datasheet/lcsc_datasheet_2404180925_Seiko-Epson-Q13FC13500004_C32346.pdf" (at 140.97 57.15 0) (effects (font (size 1.27 1.27)) (hide yes)))
  (property "Description" "Two pin crystal" (at 140.97 57.15 0) (effects (font (size 1.27 1.27)) (hide yes)))
  (pin "1")
  (pin "2"))
 (symbol
  (lib_id "Device:R")
  (at 190.5 44.45 0)
  (unit 1)
  (exclude_from_sim no)
  (in_bom yes)
  (on_board yes)
  (dnp no)
  (fields_autoplaced yes)
  (property "Reference" "R3" (at 193.04 43.1799 0) (effects (font (size 1.27 1.27)) (justify left)))
  (property "Value" "4k7" (at 193.04 45.7199 0) (effects (font (size 1.27 1.27)) (justify left)))
  (property "Footprint" "Resistor_SMD:R_0603_1608Metric" (at 188.722 44.45 90) (effects (font (size 1.27 1.27)) (hide yes)))
  (property "Datasheet" "~" (at 190.5 44.45 0) (effects (font (size 1.27 1.27)) (hide yes)))
  (property "Description" "Resistor" (at 190.5 44.45 0) (effects (font (size 1.27 1.27)) (hide yes)))
  (pin "1")
  (pin "2"))
 (symbol
  (lib_id "Device:C")
  (at 49.53 40.64 0)
  (unit 1)
  (exclude_from_sim no)
  (in_bom yes)
  (on_board yes)
  (dnp no)
  (fields_autoplaced yes)
  (property "Reference" "C1" (at 53.34 39.3699 0) (effects (font (size 1.27 1.27)) (justify left)))
  (property "Value" "1uF/10V" (at 53.34 41.9099 0) (effects (font (size 1.27 1.27)) (justify left)))
  (property "Footprint" "Capacitor_SMD:C_0805_2012Metric" (at 50.4952 44.45 0) (effects (font (size 1.27 1.27)) (hide yes)))
  (property "Datasheet" "~" (at 49.53 40.64 0) (effects (font (size 1.27 1.27)) (hide yes)))
  (property "Description" "Unpolarized capacitor" (at 49.53 40.64 0) (effects (font (size 1.27 1.27)) (hide yes)))
  (pin "1")
  (pin "2"))
 (symbol
  (lib_id "power:GND")
  (at 69.85 46.99 0)
  (unit 1)
  (exclude_from_sim no)
  (in_bom yes)
  (on_board yes)
  (dnp no)
  (property "Reference" "#PWR02" (at 69.85 53.34 0) (effects (font (size 1.27 1.27)) (hide yes)))
  (property "Value" "GND" (at 69.85 50.8 0) (effects (font (size 1.27 1.27))))
  (property "Footprint" "" (at 69.85 46.99 0) (effects (font (size 1.27 1.27)) (hide yes)))
  (property "Datasheet" "" (at 69.85 46.99 0) (effects (font (size 1.27 1.27)) (hide yes)))
  (property "Description" "Power symbol creates a global label with name \"GND\" , ground" (at 69.85 46.99 0) (effects (font (size 1.27 1.27)) (hide yes)))
  (pin "1"))
 (symbol
  (lib_id "Regulator_Linear:XC6206PxxxMR")
  (at 69.85 36.83 0)
  (unit 1)
  (exclude_from_sim no)
  (in_bom yes)
  (on_board yes)
  (dnp no)
  (fields_autoplaced yes)
  (property "Reference" "U3" (at 69.85 30.48 0) (effects (font (size 1.27 1.27))))
  (property "Value" "XC6206P332MR-G" (at 69.85 33.02 0) (effects (font (size 1.27 1.27))))
  (property "Footprint" "Package_TO_SOT_SMD:SOT-23-3" (at 69.85 31.115 0) (effects (font (size 1.27 1.27)
    (italic yes)) (hide yes)))
  (property "Datasheet" "https://www.torexsemi.com/file/xc6206/XC6206.pdf" (at 69.85 36.83 0) (effects (font (size 1.27 1.27)) (hide yes)))
  (property "Description" "Positive 60-250mA Low Dropout Regulator, Fixed Output, SOT-23" (at 69.85 36.83 0) (effects (font (size 1.27 1.27)) (hide yes)))
  (pin "3")
  (pin "1")
  (pin "2"))
 (symbol
  (lib_id "Device:C")
  (at 132.08 50.8 270)
  (unit 1)
  (exclude_from_sim no)
  (in_bom yes)
  (on_board yes)
  (dnp no)
  (fields_autoplaced yes)
  (property "Reference" "C4" (at 132.08 43.18 90) (effects (font (size 1.27 1.27))))
  (property "Value" "12p5/10V" (at 132.08 45.72 90) (effects (font (size 1.27 1.27))))
  (property "Footprint" "Capacitor_SMD:C_0603_1608Metric" (at 128.27 51.7652 0) (effects (font (size 1.27 1.27)) (hide yes)))
  (property "Datasheet" "~" (at 132.08 50.8 0) (effects (font (size 1.27 1.27)) (hide yes)))
  (property "Description" "CL10C120JB8NNNC" (at 132.08 50.8 0) (effects (font (size 1.27 1.27)) (hide yes)))
  (pin "1")
  (pin "2"))
 (symbol
  (lib_id "power:GND")
  (at 228.6 35.56 0)
  (unit 1)
  (exclude_from_sim no)
  (in_bom yes)
  (on_board yes)
  (dnp no)
  (property "Reference" "#PWR08" (at 228.6 41.91 0) (effects (font (size 1.27 1.27)) (hide yes)))
  (property "Value" "GND" (at 228.6 39.37 0) (effects (font (size 1.27 1.27))))
  (property "Footprint" "" (at 228.6 35.56 0) (effects (font (size 1.27 1.27)) (hide yes)))
  (property "Datasheet" "" (at 228.6 35.56 0) (effects (font (size 1.27 1.27)) (hide yes)))
  (property "Description" "Power symbol creates a global label with name \"GND\" , ground" (at 228.6 35.56 0) (effects (font (size 1.27 1.27)) (hide yes)))
  (pin "1"))
 (symbol
  (lib_id "Device:Battery_Cell")
  (at 176.53 24.13 90)
  (unit 1)
  (exclude_from_sim no)
  (in_bom yes)
  (on_board yes)
  (dnp no)
  (fields_autoplaced yes)
  (property "Reference" "BT1" (at 174.6885 16.51 90) (effects (font (size 1.27 1.27))))
  (property "Value" "MY-1220-03" (at 174.6885 19.05 90) (effects (font (size 1.27 1.27))))
  (property "Footprint" "Battery:BatteryHolder_LINX_BAT-HLD-012-SMT" (at 175.006 24.13 90) (effects (font (size 1.27 1.27)) (hide yes)))
  (property "Datasheet" "~" (at 175.006 24.13 90) (effects (font (size 1.27 1.27)) (hide yes)))
  (property "Description" "Single-cell battery" (at 176.53 24.13 0) (effects (font (size 1.27 1.27)) (hide yes)))
  (pin "2")
  (pin "1"))
 (symbol
  (lib_id "power:GND")
  (at 182.88 27.94 0)
  (unit 1)
  (exclude_from_sim no)
  (in_bom yes)
  (on_board yes)
  (dnp no)
  (property "Reference" "#PWR06" (at 182.88 34.29 0) (effects (font (size 1.27 1.27)) (hide yes)))
  (property "Value" "GND" (at 182.88 31.75 0) (effects (font (size 1.27 1.27))))
  (property "Footprint" "" (at 182.88 27.94 0) (effects (font (size 1.27 1.27)) (hide yes)))
  (property "Datasheet" "" (at 182.88 27.94 0) (effects (font (size 1.27 1.27)) (hide yes)))
  (property "Description" "Power symbol creates a global label with name \"GND\" , ground" (at 182.88 27.94 0) (effects (font (size 1.27 1.27)) (hide yes)))
  (pin "1"))
 (symbol
  (lib_id "Device:R")
  (at 173.99 44.45 0)
  (unit 1)
  (exclude_from_sim no)
  (in_bom yes)
  (on_board yes)
  (dnp no)
  (fields_autoplaced yes)
  (property "Reference" "R1" (at 176.53 43.1799 0) (effects (font (size 1.27 1.27)) (justify left)))
  (property "Value" "4k7" (at 176.53 45.7199 0) (effects (font (size 1.27 1.27)) (justify left)))
  (property "Footprint" "Resistor_SMD:R_0603_1608Metric" (at 172.212 44.45 90) (effects (font (size 1.27 1.27)) (hide yes)))
  (property "Datasheet" "~" (at 173.99 44.45 0) (effects (font (size 1.27 1.27)) (hide yes)))
  (property "Description" "Resistor" (at 173.99 44.45 0) (effects (font (size 1.27 1.27)) (hide yes)))
  (pin "1")
  (pin "2"))
 (symbol
  (lib_id "power:+5V")
  (at 157.48 20.32 0)
  (unit 1)
  (exclude_from_sim no)
  (in_bom yes)
  (on_board yes)
  (dnp no)
  (property "Reference" "#PWR05" (at 157.48 24.13 0) (effects (font (size 1.27 1.27)) (hide yes)))
  (property "Value" "3.3V" (at 157.48 16.51 0) (effects (font (size 1.27 1.27))))
  (property "Footprint" "" (at 157.48 20.32 0) (effects (font (size 1.27 1.27)) (hide yes)))
  (property "Datasheet" "" (at 157.48 20.32 0) (effects (font (size 1.27 1.27)) (hide yes)))
  (property "Description" "Power symbol creates a global label with name \"+5V\"" (at 157.48 20.32 0) (effects (font (size 1.27 1.27)) (hide yes)))
  (pin "1"))
 (symbol
  (lib_id "Device:C")
  (at 132.08 62.23 270)
  (unit 1)
  (exclude_from_sim no)
  (in_bom yes)
  (on_board yes)
  (dnp no)
  (fields_autoplaced yes)
  (property "Reference" "C5" (at 132.08 54.61 90) (effects (font (size 1.27 1.27))))
  (property "Value" "12p5/10V" (at 132.08 57.15 90) (effects (font (size 1.27 1.27))))
  (property "Footprint" "Capacitor_SMD:C_0603_1608Metric" (at 128.27 63.1952 0) (effects (font (size 1.27 1.27)) (hide yes)))
  (property "Datasheet" "~" (at 132.08 62.23 0) (effects (font (size 1.27 1.27)) (hide yes)))
  (property "Description" "CL10C120JB8NNNC" (at 132.08 62.23 0) (effects (font (size 1.27 1.27)) (hide yes)))
  (pin "1")
  (pin "2"))
 (symbol
  (lib_id "Device:R")
  (at 199.39 44.45 0)
  (unit 1)
  (exclude_from_sim no)
  (in_bom yes)
  (on_board yes)
  (dnp no)
  (fields_autoplaced yes)
  (property "Reference" "R4" (at 201.93 43.1799 0) (effects (font (size 1.27 1.27)) (justify left)))
  (property "Value" "4k7" (at 201.93 45.7199 0) (effects (font (size 1.27 1.27)) (justify left)))
  (property "Footprint" "Resistor_SMD:R_0603_1608Metric" (at 197.612 44.45 90) (effects (font (size 1.27 1.27)) (hide yes)))
  (property "Datasheet" "~" (at 199.39 44.45 0) (effects (font (size 1.27 1.27)) (hide yes)))
  (property "Description" "Resistor" (at 199.39 44.45 0) (effects (font (size 1.27 1.27)) (hide yes)))
  (pin "1")
  (pin "2"))
 (symbol
  (lib_id "power:+5V")
  (at 93.98 30.48 0)
  (unit 1)
  (exclude_from_sim no)
  (in_bom yes)
  (on_board yes)
  (dnp no)
  (property "Reference" "#PWR03" (at 93.98 34.29 0) (effects (font (size 1.27 1.27)) (hide yes)))
  (property "Value" "3.3V" (at 93.98 26.67 0) (effects (font (size 1.27 1.27))))
  (property "Footprint" "" (at 93.98 30.48 0) (effects (font (size 1.27 1.27)) (hide yes)))
  (property "Datasheet" "" (at 93.98 30.48 0) (effects (font (size 1.27 1.27)) (hide yes)))
  (property "Description" "Power symbol creates a global label with name \"+5V\"" (at 93.98 30.48 0) (effects (font (size 1.27 1.27)) (hide yes)))
  (pin "1"))
 (symbol
  (lib_id "power:+5V")
  (at 228.6 33.02 0)
  (unit 1)
  (exclude_from_sim no)
  (in_bom yes)
  (on_board yes)
  (dnp no)
  (property "Reference" "#PWR07" (at 228.6 36.83 0) (effects (font (size 1.27 1.27)) (hide yes)))
  (property "Value" "5V" (at 228.6 29.21 0) (effects (font (size 1.27 1.27))))
  (property "Footprint" "" (at 228.6 33.02 0) (effects (font (size 1.27 1.27)) (hide yes)))
  (property "Datasheet" "" (at 228.6 33.02 0) (effects (font (size 1.27 1.27)) (hide yes)))
  (property "Description" "Power symbol creates a global label with name \"+5V\"" (at 228.6 33.02 0) (effects (font (size 1.27 1.27)) (hide yes)))
  (pin "1"))
 (symbol
  (lib_id "Device:D_Zener")
  (at 34.29 40.64 270)
  (unit 1)
  (exclude_from_sim no)
  (in_bom yes)
  (on_board yes)
  (dnp no)
  (fields_autoplaced yes)
  (property "Reference" "D1" (at 36.83 39.3699 90) (effects (font (size 1.27 1.27)) (justify left)))
  (property "Value" "MM1Z4V7" (at 36.83 41.9099 90) (effects (font (size 1.27 1.27)) (justify left)))
  (property "Footprint" "Diode_SMD:D_SOD-123" (at 34.29 40.64 0) (effects (font (size 1.27 1.27)) (hide yes)))
  (property "Datasheet" "~" (at 34.29 40.64 0) (effects (font (size 1.27 1.27)) (hide yes)))
  (property "Description" "Zener diode" (at 34.29 40.64 0) (effects (font (size 1.27 1.27)) (hide yes)))
  (pin "1")
  (pin "2"))
 (symbol
  (lib_id "power:+5V")
  (at 16.51 30.48 0)
  (unit 1)
  (exclude_from_sim no)
  (in_bom yes)
  (on_board yes)
  (dnp no)
  (property "Reference" "#PWR01" (at 16.51 34.29 0) (effects (font (size 1.27 1.27)) (hide yes)))
  (property "Value" "5V" (at 16.51 26.67 0) (effects (font (size 1.27 1.27))))
  (property "Footprint" "" (at 16.51 30.48 0) (effects (font (size 1.27 1.27)) (hide yes)))
  (property "Datasheet" "" (at 16.51 30.48 0) (effects (font (size 1.27 1.27)) (hide yes)))
  (property "Description" "Power symbol creates a global label with name \"+5V\"" (at 16.51 30.48 0) (effects (font (size 1.27 1.27)) (hide yes)))
  (pin "1"))
 (symbol
  (lib_id "Device:R")
  (at 181.61 44.45 0)
  (unit 1)
  (exclude_from_sim no)
  (in_bom yes)
  (on_board yes)
  (dnp no)
  (fields_autoplaced yes)
  (property "Reference" "R2" (at 184.15 43.1799 0) (effects (font (size 1.27 1.27)) (justify left)))
  (property "Value" "4k7" (at 184.15 45.7199 0) (effects (font (size 1.27 1.27)) (justify left)))
  (property "Footprint" "Resistor_SMD:R_0603_1608Metric" (at 179.832 44.45 90) (effects (font (size 1.27 1.27)) (hide yes)))
  (property "Datasheet" "~" (at 181.61 44.45 0) (effects (font (size 1.27 1.27)) (hide yes)))
  (property "Description" "Resistor" (at 181.61 44.45 0) (effects (font (size 1.27 1.27)) (hide yes)))
  (pin "1")
  (pin "2"))
 (symbol
  (lib_id "Device:C")
  (at 86.36 40.64 0)
  (unit 1)
  (exclude_from_sim no)
  (in_bom yes)
  (on_board yes)
  (dnp no)
  (fields_autoplaced yes)
  (property "Reference" "C2" (at 90.17 39.3699 0) (effects (font (size 1.27 1.27)) (justify left)))
  (property "Value" "1uF/10V" (at 90.17 41.9099 0) (effects (font (size 1.27 1.27)) (justify left)))
  (property "Footprint" "Capacitor_SMD:C_0805_2012Metric" (at 87.3252 44.45 0) (effects (font (size 1.27 1.27)) (hide yes)))
  (property "Datasheet" "~" (at 86.36 40.64 0) (effects (font (size 1.27 1.27)) (hide yes)))
  (property "Description" "Unpolarized capacitor" (at 86.36 40.64 0) (effects (font (size 1.27 1.27)) (hide yes)))
  (pin "1")
  (pin "2"))
 (symbol
  (lib_id "Connector:Conn_01x06_Pin")
  (at 246.38 38.1 0)
  (mirror y)
  (unit 1)
  (exclude_from_sim no)
  (in_bom yes)
  (on_board yes)
  (dnp no)
  (fields_autoplaced yes)
  (property "Reference" "J1" (at 247.65 38.0999 0) (effects (font (size 1.27 1.27)) (justify right)))
  (property "Value" "DZ254W-11-06-65" (at 247.65 40.6399 0) (effects (font (size 1.27 1.27)) (justify right)))
  (property "Footprint" "Connector_PinHeader_2.54mm:PinHeader_1x06_P2.54mm_Horizontal" (at 246.38 38.1 0) (effects (font (size 1.27 1.27)) (hide yes)))
  (property "Datasheet" "~" (at 246.38 38.1 0) (effects (font (size 1.27 1.27)) (hide yes)))
  (property "Description" "Generic connector, single row, 01x06, script generated" (at 246.38 38.1 0) (effects (font (size 1.27 1.27)) (hide yes)))
  (pin "2")
  (pin "6")
  (pin "1")
  (pin "3")
  (pin "4")
  (pin "5"))
 (symbol
  (lib_id "Device:C")
  (at 125.73 36.83 0)
  (unit 1)
  (exclude_from_sim no)
  (in_bom yes)
  (on_board yes)
  (dnp no)
  (fields_autoplaced yes)
  (property "Reference" "C3" (at 129.54 35.5599 0) (effects (font (size 1.27 1.27)) (justify left)))
  (property "Value" "100nF/10V" (at 129.54 38.0999 0) (effects (font (size 1.27 1.27)) (justify left)))
  (property "Footprint" "Capacitor_SMD:C_0603_1608Metric" (at 126.6952 40.64 0) (effects (font (size 1.27 1.27)) (hide yes)))
  (property "Datasheet" "~" (at 125.73 36.83 0) (effects (font (size 1.27 1.27)) (hide yes)))
  (property "Description" "Unpolarized capacitor" (at 125.73 36.83 0) (effects (font (size 1.27 1.27)) (hide yes)))
  (pin "1")
  (pin "2"))
 (sheet_instances
  (path ""
   (page "1"))))
